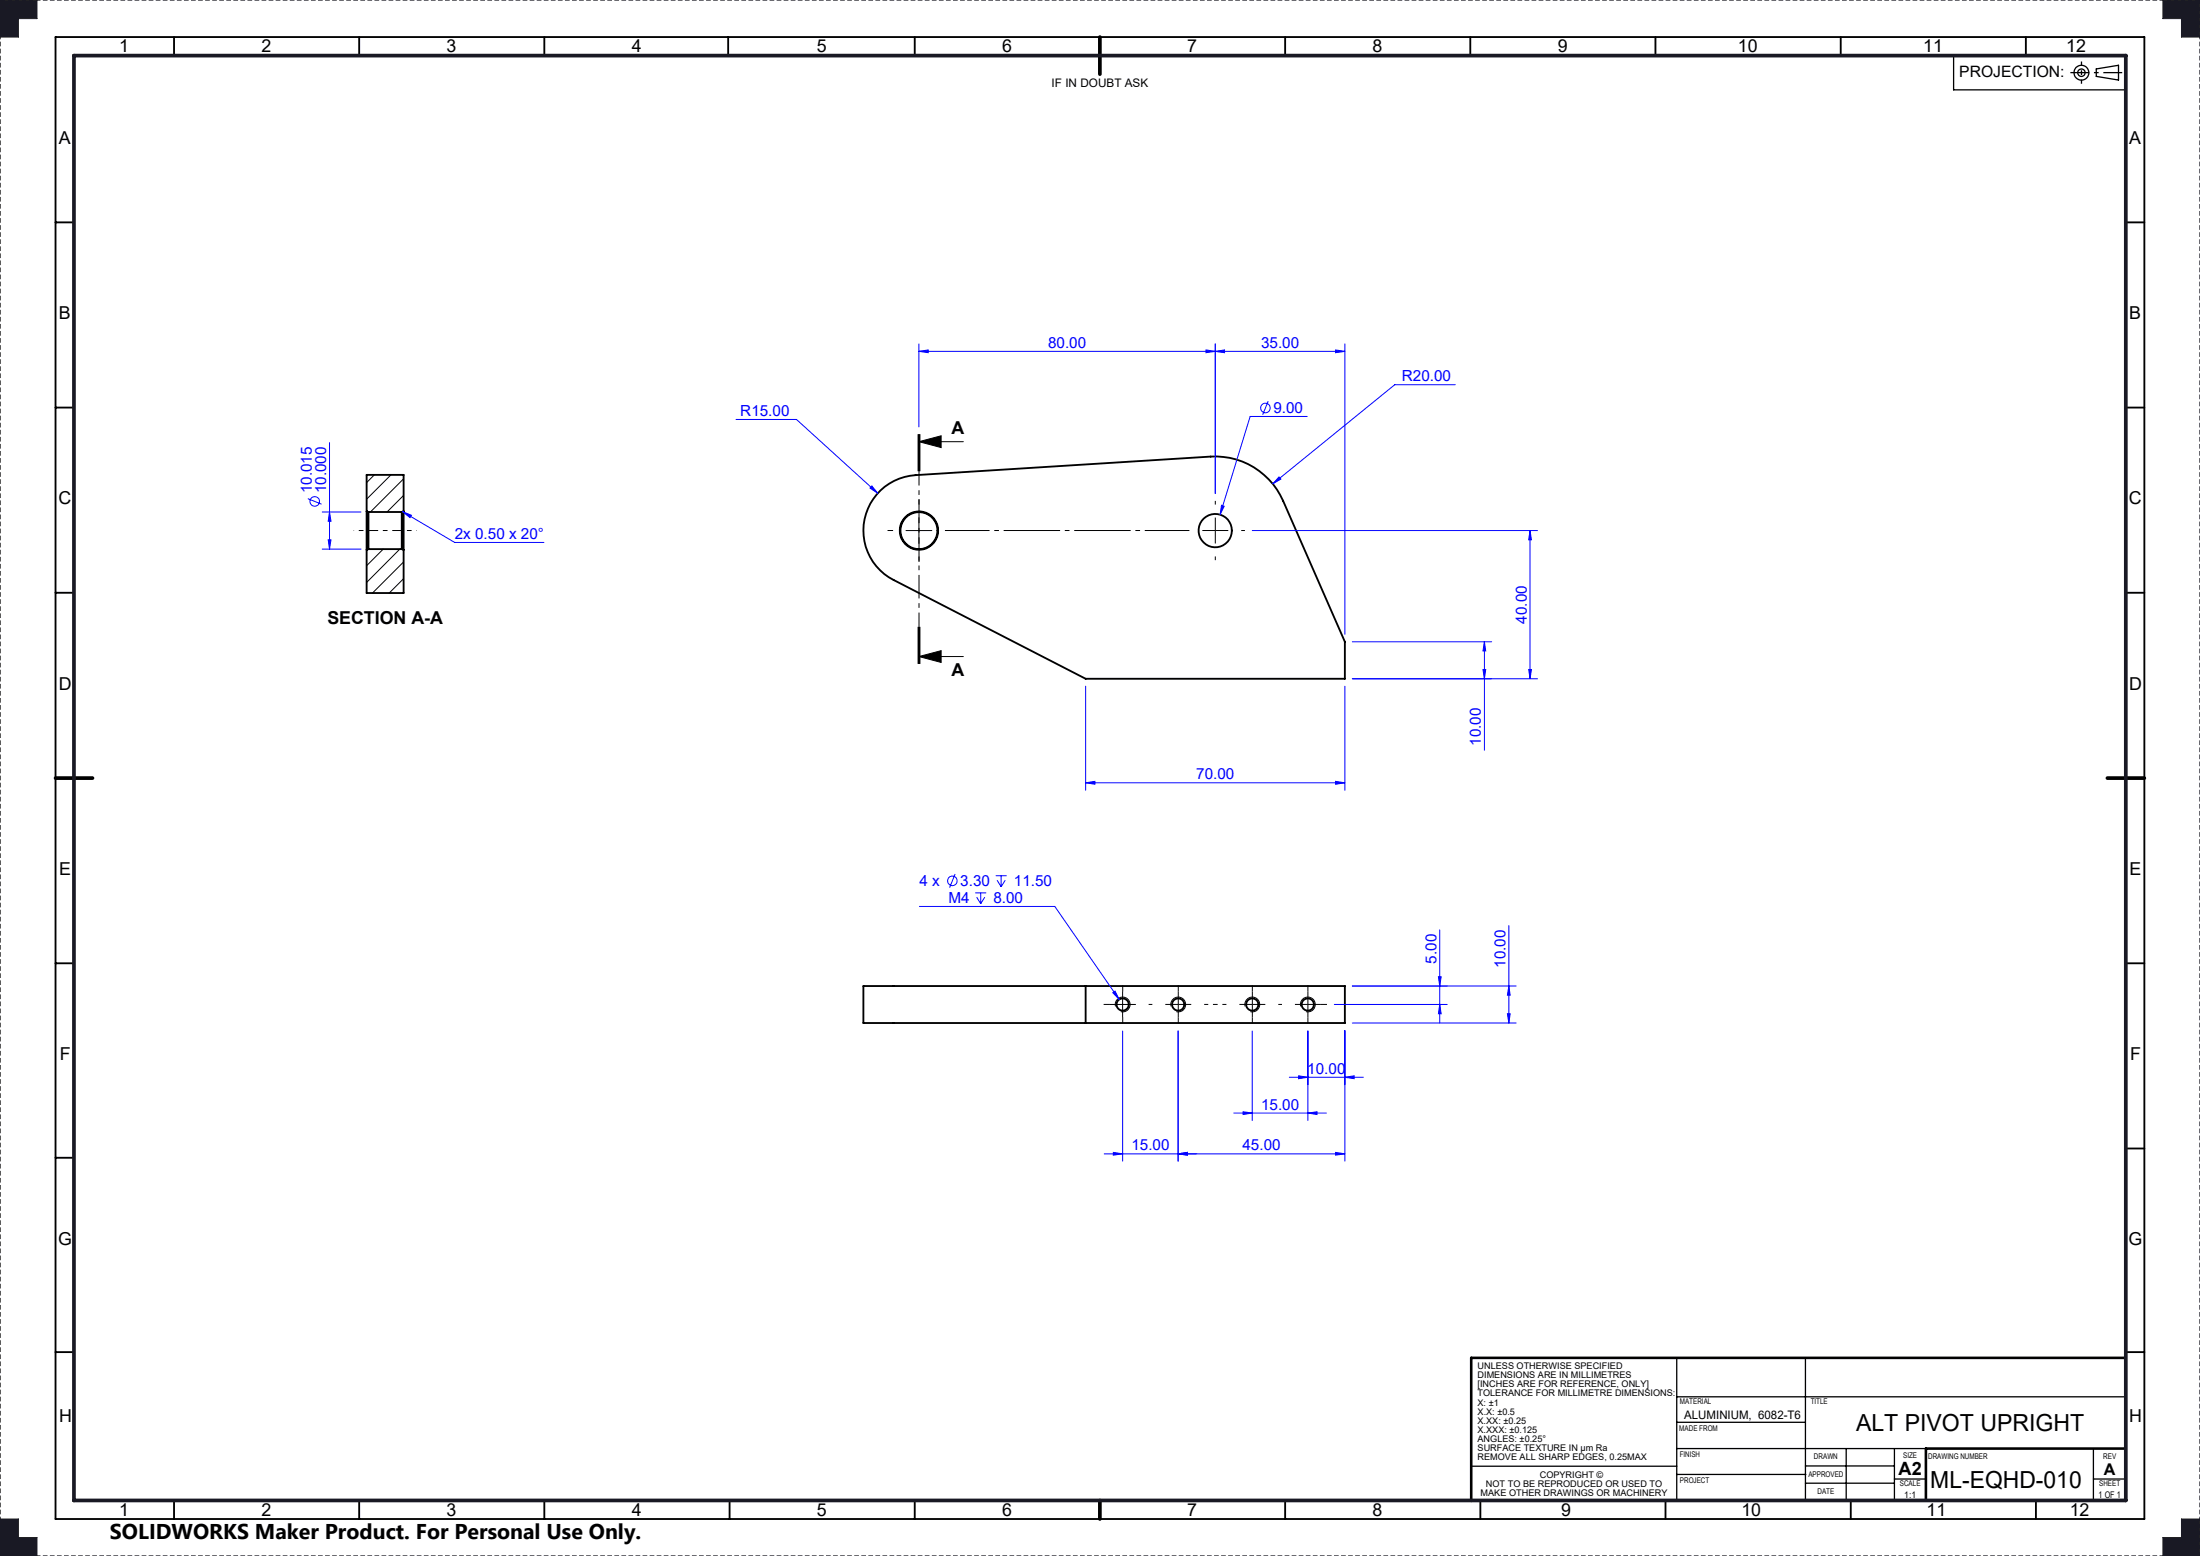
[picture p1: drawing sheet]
<svg xmlns="http://www.w3.org/2000/svg" width="594mm" height="420mm" viewBox="0 0 594 420" stroke-linecap="round" stroke-linejoin="round" font-family="sans-serif">
<g fill="none" stroke="#000" stroke-width=".5">
<path d="M15 10h564v400h-564zM47 10v5M97 10v5M147 10v5M196.6 10v5M247 10v5M347 10v5M397 10v5M447 10v5M497 10v5M547 10v5M15 60h5"/>
<path d="M574 60h5M15 110h5M574 110h5M99 138v10.4M99 138l.5 .2M99 138v-9.8h10v9.8M99.5 138.2v10M99.5 138.2h9M108.5 138.2v10M109 138v10.4M109 138l-.5 .2M237.7 132.4a15 15 0 0 1 9.5-4.1l79.7-5.1a20 20 0 0 1 19.5 12l16.7 38v10h-70l-51.8-26.7a15 15 0 0 1-3.6-24.1z"/>
<path d="M99 148.4v11.7h10v-11.7M99.5 148.2h9M99.5 148.2l-.5 .2M108.5 148.2l.5 .2M15 160h5M574 160h5M15 260h5M233.1 266.2h130v9.9h-130zM293.1 266.2v9.9M574 260h5M15 312.5h5M574 310h5"/>
<path d="M15 365h5M574 365h5M47 405v5M97 405v5M147 405v5M197 405v5M247 405v5M347 405v5M399.7 405v5M449.7 405v5M499.7 405v5M549.7 405v5"/>
<circle cx="248.1" cy="143.2" r="5.2"/>
<circle cx="248.1" cy="143.2" r="5"/>
<circle cx="328.1" cy="143.2" r="4.5"/>
<circle cx="303.1" cy="271.1" r="1.65"/>
<circle cx="318.1" cy="271.1" r="1.65"/>
<circle cx="338.1" cy="271.1" r="1.65"/>
<circle cx="353.1" cy="271.1" r="1.65"/>
</g>
<path d="M101.1 128.2l-2.1 2.1M105.6 128.2l-6.6 6.5M109 129.2l-9 9M109 133.7l-4.5 4.5M103.5 148.2l-4.5 4.5M107.9 148.2l-8.9 9M109 151.7l-8.4 8.4M109 156.2l-3.9 3.9" fill="none" stroke="#000" stroke-width=".27"/>
<g fill="none" stroke="#000" stroke-width=".35">
<path d="M527.5 15v9.3h46.5M566 18.6l6-1v4l-6-1zM452.7 377h121.3M452.7 366.5v38.8M487.5 366.5v38.5M397.2 395.8h55.5M452.7 383.9h34.8M452.7 398h34.9M452.7 391h67.3M487.5 395.7h24M498.5 391v14M511.5 391v14"/>
<path d="M511.5 399.2h8.5M565.2 391v14M565.2 399.2h8.8M487.5 400.3h24"/>
<circle cx="562" cy="19.6" r="2.01"/>
<circle cx="562" cy="19.6" r="1"/>
</g>
<path d="M559 19.6h14" fill="none" stroke="#000" stroke-width=".35" stroke-dasharray="15.2 1.3 1.3 1.3" stroke-dashoffset="10.1" stroke-linecap="butt"/>
<path d="M562 16.6v6" fill="none" stroke="#000" stroke-width=".35" stroke-dasharray="15.2 1.3 1.3 1.3" stroke-dashoffset="14.1" stroke-linecap="butt"/>
<path d="M0 0v420" fill="none" stroke="#000" stroke-width=".35" stroke-dasharray="1.3 .6" stroke-dashoffset=".2" stroke-linecap="butt"/>
<path d="M594 0h-594M0 420h594" fill="none" stroke="#191924" stroke-width=".35" stroke-dasharray="1.3 .6" stroke-dashoffset="-.1" stroke-linecap="butt"/>
<path d="M594 420v-420" fill="none" stroke="#191924" stroke-width=".35" stroke-dasharray="1.3 .6" stroke-dashoffset=".2" stroke-linecap="butt"/>
<path d="M574 366.5h-176.8v38.6M574 391h-54v14" fill="none" stroke="#000" stroke-width=".7"/>
<path d="M297 10v10M15 210h10M569 210h10M297 405v5" fill="none" stroke="#000" stroke-width="1"/>
<path d="M0 0h10v5h-5v5h-5zM584 0h10v10h-5v-5h-5zM0 410h5v5h5v5h-10zM589 410h5v10h-10v-5h5z" fill="none" stroke="#191924" stroke-width=".27"/>
<path d="M20 15h554v390h-554z" fill="none" stroke="#191924" stroke-width="1"/>
<path d="M0 410v10h10v-5h-5v-5zM584 0v5h5v5h5v-10zM0 0v10h5v-5h5v-5zM589 410v5h-5v5h10v-10z" fill-rule="evenodd" fill="#191924"/>
<g fill="none" stroke="#00f" stroke-width=".27">
<path d="M248.1 94.8l2.5-.3v.7zM248.1 94.8h115M248.1 92.8v22.4M325.6 94.5l2.5 .3-2.5 .4zM328.1 94.8l2.5-.3v.7zM328.1 92.8v40.4M360.6 94.5l2.5 .3-2.5 .4zM363.1 92.8v78.4M89 119.5v28.7M198.7 113.2h16.4l21.9 20M342.4 108.3l-1.5 3.7M353 112.4h-15.5l-8.1 26.5"/>
<path d="M392.9 103.8h-16.3l-33 26.8M83.1 134.6l3.7 1.5M87 138.2h10.5M89 138.2l.4 2.5h-.8zM108.7 138.1l2.4 1-.4 .6zM108.7 138.1l14.1 8.3h24.1M235.4 131.2l1.6 2-2.1-1.5zM329.8 136.4l.7 .2-1.1 2.3zM345.3 128.7l.5 .6-2.2 1.3zM87 148.2h10.5M88.6 145.7h.8l-.4 2.5zM338.1 143.2h77"/>
<path d="M413.1 143.2l.4 2.5h-.8zM413.1 143.2v40M365.1 173.2h37.7M400.8 173.2l.3 2.5h-.7zM400.8 173.2v29.3M293.1 185.2v28.1M363.1 185.2v28.1M365.1 183.2h50M400.4 180.7h.7l-.3 2.5zM412.7 180.7h.8l-.4 2.5zM293.1 211.3l2.5-.4v.8zM293.1 211.3h70"/>
<path d="M360.6 210.9l2.5 .4-2.5 .4zM257.9 235.9l-1.5 3.7M268.9 236.4h2.9M269.2 237.6l1.1 1.7M270.3 236.4v2.9M271.4 237.6l-1.1 1.7M248.2 244.7h36.6l17.4 25.1M263.3 241h3M263.7 242.2l1.1 1.7M264.8 241v2.9M265.9 242.2l-1.1 1.7M388.7 251v25.1"/>
<path d="M407.4 249.8v26.3M300.5 268l.6-.5 1.1 2.3zM303.1 278.3v35.1M318.1 278.3v35.1M338.1 278.3v24.2M353.1 278.3v24.2M360.3 271.1h30.4M363.1 278.1v35.3M365.1 266.2h44.3M365.1 276.1h44.3M388.4 263.6h.7l-.4 2.6zM388.7 271.1l.4 2.5h-.7z"/>
<path d="M407 273.6h.7l-.3 2.5zM407.4 266.2l.3 2.4h-.7zM348.1 290.8h20M350.6 290.4l2.5 .4-2.5 .4zM363.1 290.8l2.5-.4v.8zM298.1 311.4h65M300.6 311.1l2.5 .3-2.5 .4zM318.1 311.4l2.5-.3v.7zM333.1 300.4h25M335.6 300.1l2.5 .3-2.5 .4zM353.1 300.4l2.5-.3v.7zM360.6 311.1l2.5 .3-2.5 .4z"/>
<circle cx="341.7" cy="110.1" r="1.3"/>
<circle cx="85" cy="135.3" r="1.3"/>
<circle cx="257.1" cy="237.8" r="1.29"/>
</g>
<g fill="none" stroke="#000" stroke-width=".27">
<path d="M247.9 117.2v10M248.1 119.2l6-1.6v3.2zM248.1 119.2h12M248.1 117.2v10M248.4 117.2v10M248.1 139.7v7M244.6 143.2h7M247.9 169.2v10M248.1 177.2l6-1.6v3.2zM248.1 177.2h12M248.1 169.2v10M248.4 169.2v10z"/>
<path d="M299.6 271.1h7M301.2 271.7a1.99 1.99 0 0 1 1.8-2.5 1.99 1.99 0 0 1 2.1 2.1 1.99 1.99 0 0 1-2.5 1.8M303.1 267.6v7M316.2 271.7a2 2 0 0 1 1.8-2.6 2 2 0 0 1 2.1 2.2 2 2 0 0 1-2.5 1.8M336.2 271.7a1.99 1.99 0 0 1 1.7-2.5 1.99 1.99 0 0 1 2.2 2.1 1.99 1.99 0 0 1-2.5 1.8M351.2 271.7a2 2 0 0 1 1.7-2.6 2 2 0 0 1 2.2 2.2 2 2 0 0 1-2.5 1.8"/>
</g>
<g fill="none" stroke="#000" stroke-width=".27" stroke-dasharray="15.2 1.3 1.3 1.3" stroke-linecap="butt">
<path d="M248.1 136.2v-1.5M328.1 136.2v-1M241.1 143.2h-1.5M248.1 150.2v1.5M328.1 143.2v-3.5M328.1 143.2h-3.5M328.1 143.2v3.5M328.1 143.2h3.5M328.1 150.2v1M335.1 143.2h1M299.6 271.1h-1.6M303.1 267.6v-1.6"/>
<path d="M303.1 274.6v1.7M310.1 271.1h1M318.1 271.1v-3.5M318.1 271.1h-3.5M318.1 271.1v3.5M318.1 271.1h3.5M318.1 267.6v-1.6M318.1 274.6v1.7M338.1 271.1v-3.5M338.1 271.1h-3.5M338.1 271.1v3.5M338.1 271.1h3.5"/>
<path d="M338.1 267.6v-1.6M338.1 274.6v1.7M345.1 271.1h1M353.1 271.1v-3.5M353.1 271.1h-3.5M353.1 271.1v3.5M353.1 271.1h3.5M353.1 267.6v-1.6M353.1 274.6v1.7M356.6 271.1h1.7"/>
</g>
<path d="M325.1 271.1h6" fill="none" stroke="#000" stroke-width=".27" stroke-dasharray="15.2 1.3 1.3 1.3" stroke-dashoffset="14.1" stroke-linecap="butt"/>
<path d="M248.1 117.2v62" fill="none" stroke="#000" stroke-width=".27" stroke-dasharray="6.3 1.3 1.3 1.3" stroke-dashoffset="2.7" stroke-linecap="butt"/>
<path d="M95.5 143.2h4M112.5 143.2h-4" fill="none" stroke="#000" stroke-width=".27" stroke-dasharray="15.2 1.3 1.3 1.3" stroke-dashoffset="15.1" stroke-linecap="butt"/>
<path d="M108.5 143.2h-9" fill="none" stroke="#000" stroke-width=".27" stroke-dasharray="15.2 1.3 1.3 1.3" stroke-dashoffset="12.6" stroke-linecap="butt"/>
<path d="M255.1 143.2h66" fill="none" stroke="#000" stroke-width=".27" stroke-dasharray="15.2 1.3 1.3 1.3" stroke-dashoffset="3.2" stroke-linecap="butt"/>
<g fill="#00f">
<path d="M108.7 138.1l2.4 1-.4 .6z"/>
<path d="M89 138.2l.4 2.5h-.8zM88.6 145.7h.8l-.4 2.5z"/>
</g>
<path d="M248.1 119.2l6-1.6v3.2zM248.1 177.2l6-1.6v3.2z" fill="#000"/>
<g fill="#00f">
<path d="M360.6 210.9l2.5 .4-2.5 .4zM293.1 211.3l2.5-.4v.8z"/>
<path d="M360.6 94.5l2.5 .3-2.5 .4zM328.1 94.8l2.5-.3v.7zM363.1 290.8l2.5-.4v.8zM350.6 290.4l2.5 .4-2.5 .4zM353.1 300.4l2.5-.3v.7zM335.6 300.1l2.5 .3-2.5 .4zM360.6 311.1l2.5 .3-2.5 .4zM318.1 311.4l2.5-.3v.7z"/>
<path d="M345.3 128.7l-1.7 1.9 2.2-1.3zM235.4 131.2l-.5 .5 2.1 1.5zM329.8 136.4l-.4 2.5 1.1-2.3zM300.6 311.1l2.5 .3-2.5 .4zM318.1 311.4l2.5-.3v.7zM300.5 268l1.7 1.8-1.1-2.3z"/>
<path d="M400.4 180.7h.7l-.3 2.5zM400.8 173.2l.3 2.5h-.7z"/>
<path d="M412.7 180.7h.8l-.4 2.5zM413.1 143.2l.4 2.5h-.8z"/>
<path d="M407.4 266.2l.3 2.4h-.7zM407 273.6h.7l-.3 2.5z"/>
<path d="M388.4 263.6h.7l-.4 2.6zM388.7 271.1l.4 2.5h-.7z"/>
<path d="M248.1 94.8l2.5-.3v.7zM325.6 94.5l2.5 .3-2.5 .4z"/>
</g>
<g font-size="6.3">
<text x="501.1" y="386.1">ALT PIVOT UPRIGHT</text>
<text x="521.2" y="401.5">ML-EQHD-010</text>
</g>
<text font-size="5.8" x="29.7" y="415.3">SOLIDWORKS Maker Product. For Personal Use Only.</text>
<text font-size="4.9" x="512.6" y="398">A2</text>
<g font-size="4.8">
<text x="32.1" y="14.1">1</text>
<text x="70.6" y="14.1">2</text>
<text x="120.6" y="14.1">3</text>
<text x="170.6" y="14.1">4</text>
<text x="220.6" y="14.1">5</text>
<text x="270.6" y="14.1">6</text>
<text x="320.6" y="14.1">7</text>
<text x="370.6" y="14.1">8</text>
<text x="420.6" y="14.1">9</text>
<text x="469.2" y="14.1">10</text>
<text x="519.2" y="14.1">11</text>
<text x="557.9" y="14.1">12</text>
<text x="15.9" y="38.9">A</text>
<text x="574.9" y="38.9">A</text>
<text x="15.9" y="86.2">B</text>
<text x="574.9" y="86.2">B</text>
<text x="256.9" y="117.1">A</text>
<text x="15.8" y="136.2">C</text>
<text x="574.8" y="136.2">C</text>
<text x="88.4" y="168.3">SECTION A-A</text>
<text x="256.9" y="182.5">A</text>
<text x="15.9" y="186.2">D</text>
<text x="574.9" y="186.2">D</text>
<text x="16" y="236.2">E</text>
<text x="575" y="236.2">E</text>
<text x="16.1" y="286.2">F</text>
<text x="575.1" y="286.2">F</text>
<text x="15.7" y="336.2">G</text>
<text x="574.7" y="336.2">G</text>
<text x="15.9" y="383.8">H</text>
<text x="574.9" y="383.7">H</text>
<text x="32.1" y="409.1">1</text>
<text x="70.6" y="409.1">2</text>
<text x="120.6" y="409.1">3</text>
<text x="170.6" y="409.1">4</text>
<text x="220.6" y="409.1">5</text>
<text x="270.6" y="409.1">6</text>
<text x="320.6" y="409.1">7</text>
<text x="370.6" y="409.1">8</text>
<text x="421.5" y="409.1">9</text>
<text x="470.2" y="409.1">10</text>
<text x="520.2" y="409.1">11</text>
<text x="558.8" y="409.1">12</text>
</g>
<text font-size="4.4" x="568.1" y="398.2">A</text>
<text font-size="4.2" x="529" y="20.8">PROJECTION:</text>
<g font-size="4.1" fill="#00f">
<text x="283" y="93.9">80.00</text>
<text x="340.5" y="93.9">35.00</text>
<text x="378.5" y="102.9">R20.00</text>
<text x="199.9" y="112.3">R15.00</text>
<text x="343.8" y="111.5">9.00</text>
<text x="84.2" y="133.2" transform="rotate(-90 84.2 133.2)">10.015</text>
<text x="88.1" y="133.2" transform="rotate(-90 88.1 133.2)">10.000</text>
<text x="122.8" y="145.5">2x 0.50 x 20°</text>
<text x="412.2" y="168.4" transform="rotate(-90 412.2 168.4)">40.00</text>
<text x="399.9" y="201.4" transform="rotate(-90 399.9 201.4)">10.00</text>
<text x="323" y="210.4">70.00</text>
<text x="248.3" y="239.1">4 x</text>
<text x="259.3" y="239.1">3.30</text>
<text x="273.7" y="239.1">11.50</text>
<text x="256.1" y="243.7">M4</text>
<text x="268.2" y="243.7">8.00</text>
<text x="387.8" y="260.1" transform="rotate(-90 387.8 260.1)">5.00</text>
<text x="406.5" y="261.3" transform="rotate(-90 406.5 261.3)">10.00</text>
<text x="353" y="289.8">10.00</text>
<text x="340.5" y="299.5">15.00</text>
<text x="305.5" y="310.5">15.00</text>
<text x="335.5" y="310.5">45.00</text>
</g>
<g font-size="3.2">
<text x="283.9" y="23.5">IF IN DOUBT ASK</text>
<text x="454.8" y="383.1">ALUMINIUM, 6082-T6</text>
</g>
<g font-size="2.5">
<text x="398.9" y="369.5">UNLESS OTHERWISE SPECIFIED</text>
<text x="398.9" y="372">DIMENSIONS ARE IN MILLIMETRES</text>
<text x="398.9" y="374.5">[INCHES ARE FOR REFERENCE, ONLY]</text>
<text x="398.9" y="376.9">TOLERANCE FOR MILLIMETRE DIMENSIONS:</text>
<text x="398.9" y="379.4">X: ±1</text>
<text x="398.9" y="381.9">X.X: ±0.5</text>
<text x="398.9" y="384.3">X.XX: ±0.25</text>
<text x="398.9" y="386.8">X.XXX: ±0.125</text>
<text x="398.9" y="389.3">ANGLES: ±0.25°</text>
<text x="398.9" y="391.7">SURFACE TEXTURE IN μm Ra</text>
<text x="398.9" y="394.2">REMOVE ALL SHARP EDGES, 0.25MAX</text>
<text x="401.2" y="401.3">NOT TO BE REPRODUCED OR USED TO</text>
<text x="415.7" y="398.8">COPYRIGHT ©</text>
<text x="399.8" y="403.8">MAKE OTHER DRAWINGS OR MACHINERY</text>
<text x="514.2" y="404.2">1:1</text>
<text x="566.6" y="404.2">1 OF 1</text>
</g>
<g font-size="2.1">
<text x="453.6" y="378.9">MATERIAL</text>
<text x="488.9" y="378.9">TITLE</text>
<text x="453.4" y="386.2">MADE FROM</text>
<text x="453.5" y="393.3">FINISH</text>
<text x="489.8" y="393.9">DRAWN</text>
<text x="513.9" y="393.6">SIZE</text>
<text x="520.6" y="393.8">DRAWING NUMBER</text>
<text x="567.9" y="393.8">REV</text>
<text x="453.6" y="400.4">PROJECT</text>
<text x="488.3" y="398.6">APPROVED</text>
<text x="513" y="401.2">SCALE</text>
<text x="566.8" y="401.2">SHEET</text>
<text x="490.7" y="403.2">DATE</text>
</g>
</svg>
